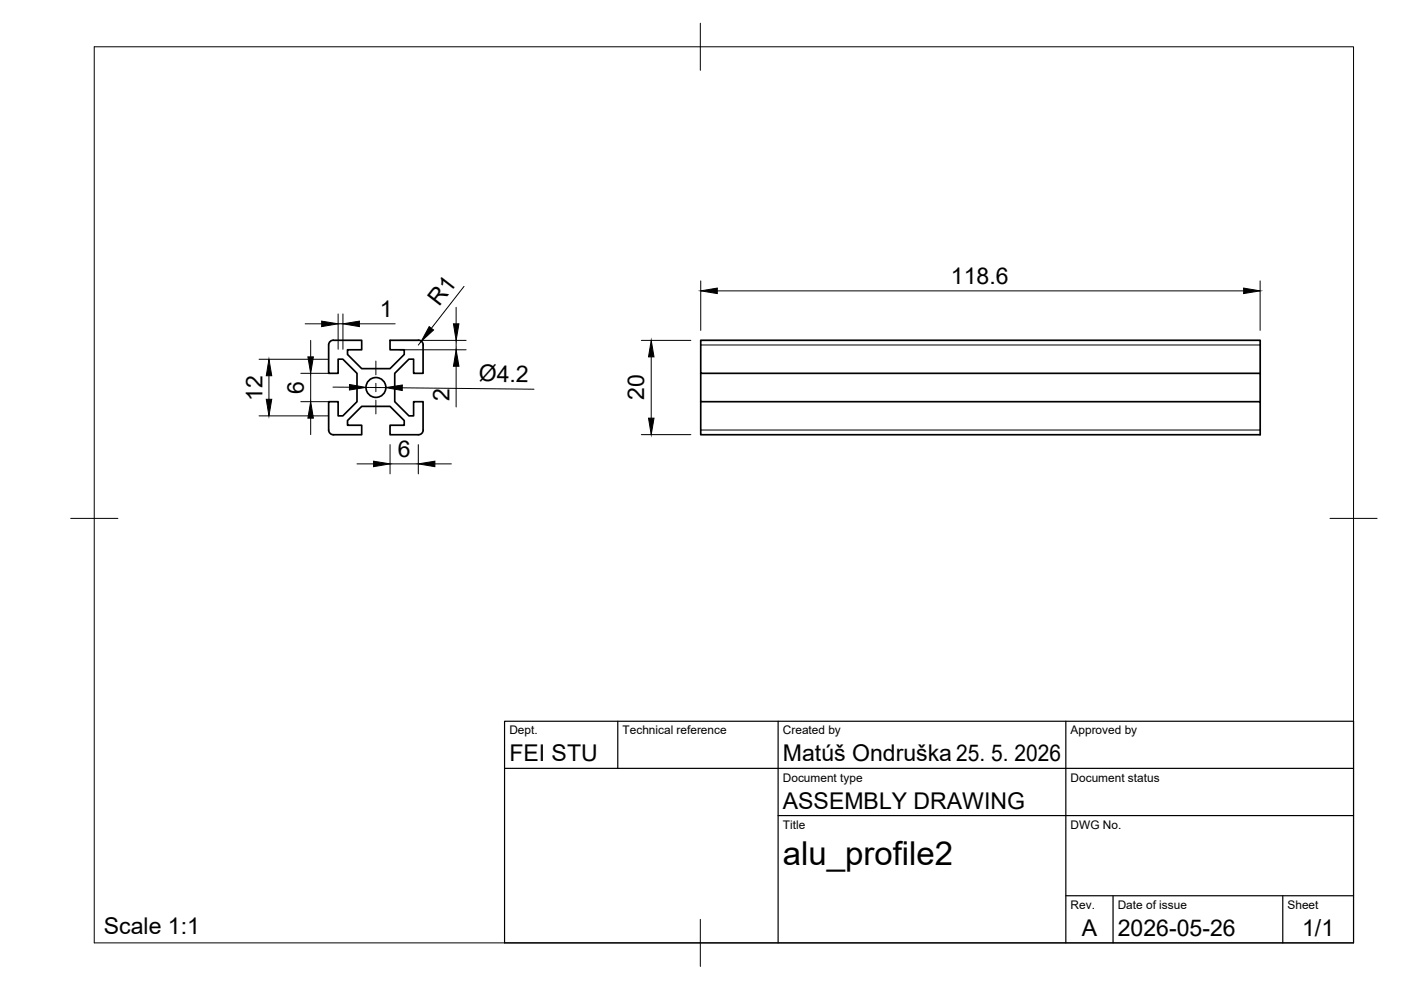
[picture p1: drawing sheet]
<svg xmlns="http://www.w3.org/2000/svg" width="297mm" height="210mm" viewBox="0 0 297 210" stroke-linecap="round" stroke-linejoin="round" font-family="sans-serif">
<!-- layer: Visible -->
<g fill="none" stroke="#000" stroke-width=".36">
<path d="M70.7 72.2h6v2h-3v1l3 3h6l3-3v-1h-3v-2h6a.97 .97 0 0 1 1 .9M70.7 72.1a1.01 1.01 0 0 0-1 1v6.1h2v-3h1l3 3v6l-3 3h-1v-3h-2v6a1.01 1.01 0 0 0 1 1M89.7 73.1v6.1h-2v-3h-1l-3 3v6l3 3h1v-3h2v6M148.6 79.2v6h118.6v7h-118.6v-7M267.2 79.2v-7h-118.6v7h118.6v6M89.7 91.2a1.01 1.01 0 0 1-1 1h-6v-2h3v-1l-3-3h-6l-3 3v1h3v2h-6"/>
<circle cx="79.7" cy="82.2" r="2.11"/>
</g>
<!-- layer: Visible Narrow -->
<path d="M148.6 73.1h118.6M148.6 91.2h118.6" fill="none" stroke="#000" stroke-width=".21"/>
<!-- layer: BORDER -->
<path d="M20 9.9h267v190h-267zM148.5 4.9v10M15 109.9h10M282 109.9h10M148.5 194.9v10" fill="none" stroke="#000" stroke-width=".21"/>
<!-- layer: TITLEBLOCK -->
<path d="M107 152.9h180v47h-180zM131 152.9v10M165 152.9v47M226 152.9v47M107 162.9h180M165 172.9h122M226 189.9h61M236 189.9v10M272 189.9v10" fill="none" stroke="#000" stroke-width=".25"/>
<!-- layer: Smart Centers -->
<path d="M79.7 76.6v2.9M74.1 82.2h2.9M78.8 82.2h1.8M79.7 81.3v1.8M79.7 84.9v2.9M82.4 82.2h2.9" fill="none" stroke="#000" stroke-width=".21"/>
<!-- layer: FD_Dimensions -->
<g fill="none" stroke="#000" stroke-width=".21">
<path d="M148.6 59.6v10.5M267.2 59.6v10.5M54.9 76.2h14.7M57 79.7v5M63.8 79.2h5.8M64.7 68.7h3.5M65.9 72.2v3.5M65.9 79.2v6M71.7 66.6v7.5M71.7 68.7h1M72.7 66.6v7.5M76.2 68.7h7.6"/>
<path d="M84.8 72.2h14M84.8 74.2h14M89.3 72.4l-.6 .8M96.7 65.2v3.5M96.7 72.2v2M96.7 77.7v8.6M98.4 60.7l-6.9 8.9M136 72.2h10.5M138.1 75.7v13M152.1 61.7h111.6M54.9 88.2h14.7M63.8 85.2h5.8"/>
<path d="M65.9 88.7v3.5M70.6 82.1h3.5M75.7 98.4h3.5M77.6 82.1l4.2 .1M82.7 94.3v6.2M82.7 98.4h6M85.3 82.2l27.9 .3M88.7 94.3v6.2M92.2 98.4h3.5M136 92.2h10.5"/>
</g>
<g fill="#000" stroke="#000" stroke-width=".21">
<path d="M57 76.2l.6 3.5h-1.1zM65.3 75.7h1.1l-.5 3.5zM68.2 68.1l3.5 .6-3.5 .6zM72.7 68.7l3.5-.6v1.2zM91 69.3l.9 .7-2.6 2.4zM96.1 68.7h1.2l-.6 3.5zM96.7 74.2l.6 3.5h-1.2zM138.1 72.2l.6 3.5h-1.2zM148.6 61.7l3.5-.6v1.1zM263.7 61.1l3.5 .6-3.5 .5zM56.5 84.7h1.1l-.6 3.5zM65.9 85.2l.5 3.5h-1.1z"/>
<path d="M74.1 81.5l3.5 .6-3.5 .6zM79.2 97.8l3.5 .6-3.5 .5zM81.8 82.2l3.5-.6v1.2zM88.7 98.4l3.5-.6v1.1zM137.5 88.7h1.2l-.6 3.5z"/>
</g>
<text font-size="7" x="166" y="183.4">alu_profile2</text>
<g font-size="4.9">
<text x="93.1" y="65.2" transform="rotate(-52 93.1 65.2)">R1</text>
<text x="201.6" y="60.2">118.6</text>
<text x="80.6" y="67.3">1</text>
<text x="64.4" y="83.5" transform="rotate(-90 64.4 83.5)">6</text>
<text x="101.5" y="80.8" transform="rotate(1 101.5 80.8)">Ø4.2</text>
<text x="55.6" y="85" transform="rotate(-90 55.6 85)">12</text>
<text x="95.3" y="85" transform="rotate(-90 95.3 85)">2</text>
<text x="136.6" y="84.8" transform="rotate(-90 136.6 84.8)">20</text>
<text x="84.3" y="96.9">6</text>
<text x="108" y="161.4">FEI STU</text>
<text x="166" y="161.4">Matúš Ondruška 25. 5. 2026</text>
<text x="166" y="171.4">ASSEMBLY DRAWING</text>
<text x="22" y="198.1">Scale 1:1</text>
<text x="229.3" y="198.6">A</text>
<text x="237" y="198.4">2026-05-26</text>
<text x="276.1" y="198.6">1/1</text>
</g>
<g font-size="2.5">
<text x="108" y="155.7">Dept.</text>
<text x="132" y="155.7">Technical reference</text>
<text x="166" y="155.7">Created by</text>
<text x="227" y="155.7">Approved by</text>
<text x="166" y="165.7">Document type</text>
<text x="227" y="165.7">Document status</text>
<text x="166" y="175.7">Title</text>
<text x="227" y="175.7">DWG No.</text>
<text x="227" y="192.7">Rev.</text>
<text x="237" y="192.7">Date of issue</text>
<text x="273" y="192.7">Sheet</text>
</g>
</svg>
